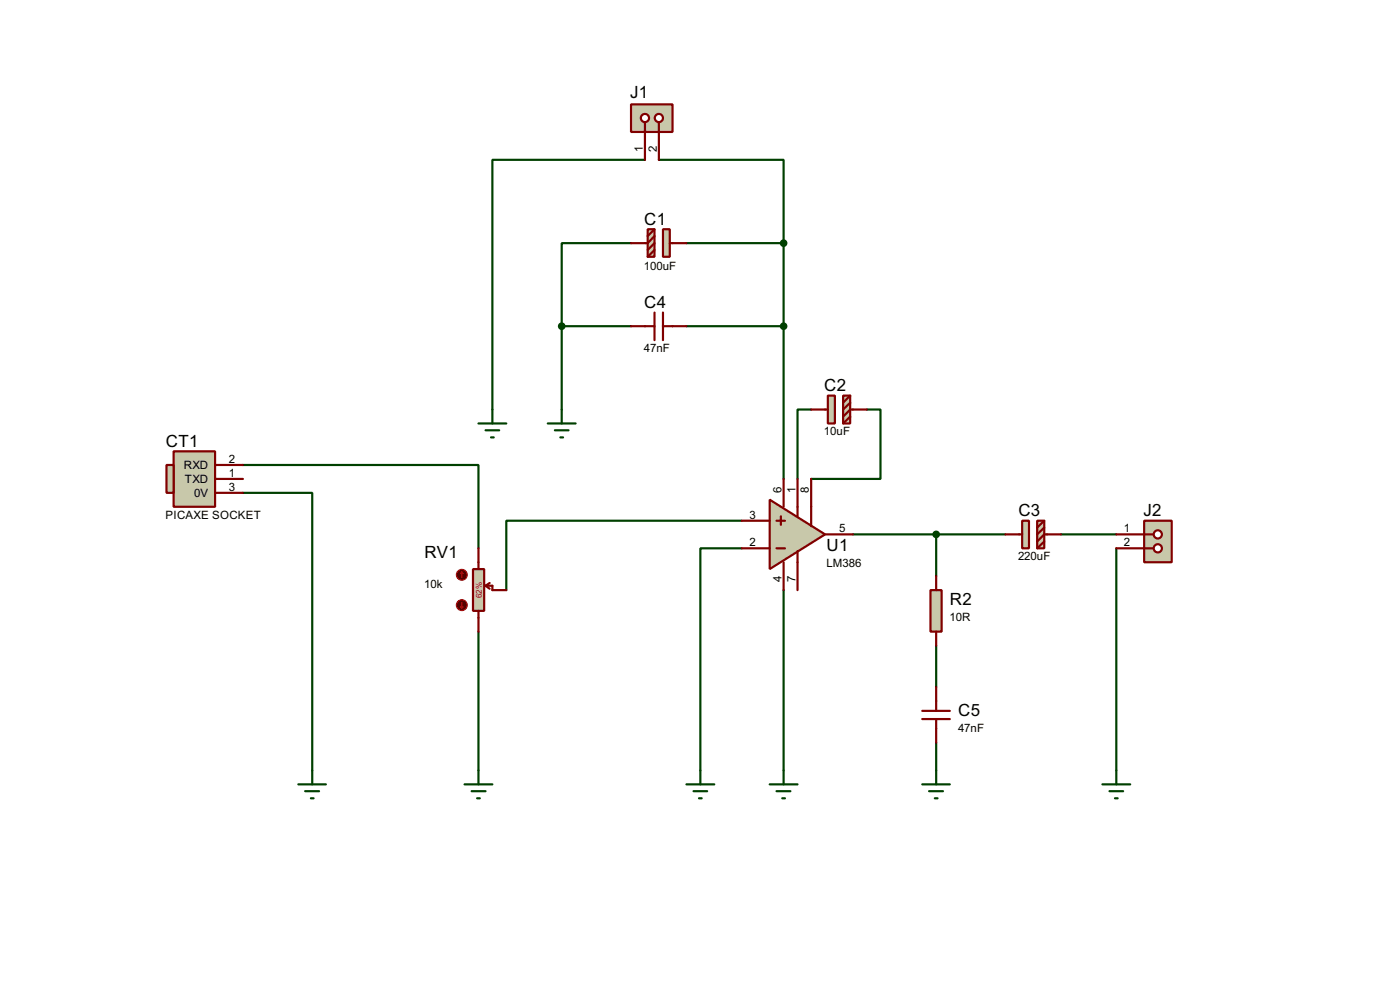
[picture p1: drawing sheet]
<svg xmlns="http://www.w3.org/2000/svg" width="256mm" height="180mm" viewBox="0 0 256 180" stroke-linecap="round" stroke-linejoin="round" font-family="sans-serif">
<g fill="none" stroke="#004000" stroke-width=".4">
<path d="M118.2 29.3h-28v45.7M120.7 29.3h22.9v15.2M102.9 59.7h12.7M102.9 59.7v15.3M115.6 44.5h-12.7v15.2M125.8 59.7h17.8M125.8 44.5h17.8M143.6 44.5v43.2M148.6 75h-2.5v12.7M158.8 75h2.5v12.7h-12.7M44.5 90.2h12.7v50.8M44.5 85.1h43.2v15.3"/>
<path d="M135.9 95.3h-43.1v12.7M156.3 97.8h27.9M171.5 97.8v7.7M194.4 97.8h10.1M87.7 115.6v25.4M135.9 100.4h-7.6v40.6M143.6 108v33M171.5 118.2v7.6M204.5 100.4v40.6M171.5 135.9v5.1"/>
</g>
<path d="M86.7 104.2h2v7.6h-2z" fill="#c8c8aa" stroke="#800000" stroke-width=".4"/>
<path d="M87.7 100.4v3.8M87.7 111.8v3.8M89 107.2l.7 .6M89 107.2h1.2v.8h2.6M89.7 106.7l-.7 .5" fill="none" stroke="#800000" stroke-width=".4"/>
<circle cx="84.6" cy="105.2" r="1" fill="#400000" stroke="#f00" stroke-width=".2"/>
<path d="M84.6 104.7l-.2 .3M84.6 104.7l.3 .3M84.6 104.7v1" fill="none" stroke="#f00" stroke-width=".2"/>
<circle cx="84.6" cy="110.8" r="1" fill="#400000" stroke="#f00" stroke-width=".2"/>
<path d="M84.4 111.1l.2 .2M84.6 110.3v1M84.9 111.1l-.3 .2" fill="none" stroke="#f00" stroke-width=".2"/>
<path d="M141 91.5l10.2 6.3-10.2 6.4z" fill="#c8c8aa" stroke="#800000" stroke-width=".4"/>
<path d="M135.9 95.3h5.1M142.3 95.3h1.5M143.1 94.5v1.6M143.6 87.7v5.1M146.1 87.7v6.8M148.6 87.7v8.6M151.2 97.8h5.1M135.9 100.4h5.1M142.3 100.4h1.5M143.6 102.9v5.1M146.1 100.9v7.1" fill="none" stroke="#800000" stroke-width=".4"/>
<g fill="#c8c8aa" stroke="#800000" stroke-width=".4">
<path d="M121.5 42h1.2v5h-1.2z"/>
<path d="M118.7 42h1.2v5h-1.2z"/>
</g>
<g fill="none" stroke="#800000" stroke-width=".4">
<path d="M115.6 59.7h4.3M119.9 43.2l-1.2 1.3h-3.1M119.9 45.8l-1.2 1.2M119.9 44.5l-1.2 1.3M119.9 42l-1.2 1.2M119.9 57.2v5.1M121.5 57.2v5.1M121.5 59.7h4.3M122.7 44.5h3.1M169 130.1h5M169 131.6h5M171.5 125.8v4.3"/>
<path d="M171.5 131.6v4.3"/>
</g>
<circle cx="143.5" cy="59.7" r=".5" fill="#004000" stroke="#004000" stroke-width=".4"/>
<g fill="none" stroke="#004000" stroke-width=".4">
<path d="M87.7 77.5h5.1M89 78.8h2.5M90.2 75v2.5M90 80.1h.5M85.1 143.6h5.1M86.4 144.8h2.6M87.4 146.1h.5M87.7 141v2.6M125.8 143.6h5.1M127.1 144.8h2.5M128.1 146.1h.5M128.3 141v2.6"/>
<path d="M141 143.6h5.1M142.3 144.8h2.5M143.3 146.1h.5M143.6 141v2.6"/>
</g>
<path d="M170.5 108h2v7.6h-2z" fill="#c8c8aa" stroke="#800000" stroke-width=".4"/>
<path d="M171.5 105.5v2.5M171.5 115.6v2.6" fill="none" stroke="#800000" stroke-width=".4"/>
<path d="M169 143.6h5M170.2 144.8h2.6M171.3 146.1h.5M171.5 141v2.6M202 143.6h5.1M203.3 144.8h2.5M204.3 146.1h.5M204.5 141v2.6" fill="none" stroke="#004000" stroke-width=".4"/>
<circle cx="143.5" cy="44.5" r=".5" fill="#004000" stroke="#004000" stroke-width=".4"/>
<g fill="#c8c8aa" stroke="#800000" stroke-width=".4">
<path d="M187.3 95.3h1.2v5.1h-1.2z"/>
<path d="M190 95.3h1.3v5.1h-1.3z"/>
</g>
<path d="M184.2 97.8h3.1M191.3 95.3l-1.3 1.3M191.3 96.6l-1.3 1.2M191.3 99.1l-1.3 1.3M194.4 97.8h-3.1l-1.3 1.3" fill="none" stroke="#800000" stroke-width=".4"/>
<g fill="#c8c8aa" stroke="#800000" stroke-width=".4">
<path d="M151.7 72.4h1.3v5.1h-1.3z"/>
<path d="M154.5 72.4h1.3v5.1h-1.3z"/>
</g>
<path d="M148.6 75h3.1M155.8 72.4l-1.3 1.3M155.8 73.7l-1.3 1.3M155.8 76.3l-1.3 1.2M158.8 75h-3l-1.3 1.3" fill="none" stroke="#800000" stroke-width=".4"/>
<circle cx="171.5" cy="97.8" r=".5" fill="#004000" stroke="#004000" stroke-width=".4"/>
<path d="M115.6 19.1h7.6v5.1h-7.6z" fill="#c8c8aa" stroke="#800000" stroke-width=".4"/>
<path d="M118.2 22.4v1.8" fill="none" stroke="#800000" stroke-width=".4"/>
<circle cx="118.1" cy="21.6" r=".75" fill="#feffff" stroke="#800000" stroke-width=".4"/>
<path d="M120.7 22.4v1.8" fill="none" stroke="#800000" stroke-width=".4"/>
<circle cx="120.7" cy="21.6" r=".75" fill="#feffff" stroke="#800000" stroke-width=".4"/>
<path d="M118.2 24.2v5.1M120.7 24.2v5.1" fill="none" stroke="#800000" stroke-width=".4"/>
<path d="M209.6 95.3h5.1v7.6h-5.1z" fill="#c8c8aa" stroke="#800000" stroke-width=".4"/>
<path d="M209.6 97.8h1.8" fill="none" stroke="#800000" stroke-width=".4"/>
<circle cx="212.1" cy="97.8" r=".75" fill="#feffff" stroke="#800000" stroke-width=".4"/>
<path d="M209.6 100.4h1.8" fill="none" stroke="#800000" stroke-width=".4"/>
<circle cx="212.1" cy="100.4" r=".75" fill="#feffff" stroke="#800000" stroke-width=".4"/>
<path d="M204.5 97.8h5.1M204.5 100.4h5.1" fill="none" stroke="#800000" stroke-width=".4"/>
<g fill="#c8c8aa" stroke="#800000" stroke-width=".4">
<path d="M31.8 82.6h7.6v10.2h-7.6z"/>
<path d="M30.5 85.1h1.3v5.1h-1.3z"/>
</g>
<path d="M39.4 87.7h5.1M39.4 85.1h5.1M39.4 90.2h5.1" fill="none" stroke="#800000" stroke-width=".4"/>
<path d="M100.4 77.5h5.1M101.7 78.8h2.5M102.9 75v2.5M102.7 80.1h.5M54.7 143.6h5M55.9 144.8h2.6M57 146.1h.5M57.2 141v2.6" fill="none" stroke="#004000" stroke-width=".4"/>
<circle cx="102.9" cy="59.7" r=".5" fill="#004000" stroke="#004000" stroke-width=".4"/>
<g font-size="3.5">
<text x="115.5" y="18">J1</text>
<text x="118" y="41.2">C1</text>
<text x="118" y="56.4">C4</text>
<text x="151" y="71.6">C2</text>
<text x="30.4" y="81.8">CT1</text>
<text x="186.6" y="94.5">C3</text>
<text x="209.5" y="94.5">J2</text>
<text x="151.4" y="100.9">U1</text>
<text x="77.8" y="102.1">RV1</text>
<text x="174" y="110.7">R2</text>
<text x="175.6" y="131">C5</text>
</g>
<g font-size="2.4">
<text x="117.8" y="27.9" transform="rotate(-90 117.8 27.9)">1</text>
<text x="120.3" y="27.9" transform="rotate(-90 120.3 27.9)">2</text>
<text x="118" y="49.4">100uF</text>
<text x="118" y="64.5">47nF</text>
<text x="151" y="79.7">10uF</text>
<text x="33.7" y="85.9">RXD</text>
<text x="33.9" y="88.5">TXD</text>
<text x="42" y="87.3">1</text>
<text x="42" y="84.7">2</text>
<text x="42" y="89.8">3</text>
<text x="30.3" y="95">PICAXE SOCKET</text>
<text x="35.6" y="91">0V</text>
<text x="137.3" y="94.9">3</text>
<text x="143.2" y="90.2" transform="rotate(-90 143.2 90.2)">6</text>
<text x="145.7" y="90.2" transform="rotate(-90 145.7 90.2)">1</text>
<text x="148.2" y="90.2" transform="rotate(-90 148.2 90.2)">8</text>
<text x="137.3" y="100">2</text>
<text x="153.7" y="97.4">5</text>
<text x="205.9" y="97.4">1</text>
<text x="205.9" y="100">2</text>
<text x="77.7" y="107.7">10k</text>
<text x="143.2" y="106.6" transform="rotate(-90 143.2 106.6)">4</text>
<text x="145.7" y="106.6" transform="rotate(-90 145.7 106.6)">7</text>
<text x="151.4" y="103.9">LM386</text>
<text x="186.5" y="102.6">220uF</text>
<text x="174" y="113.6">10R</text>
<text x="175.5" y="133.9">47nF</text>
</g>
<text font-size="1.7" fill="#c00000" x="88.3" y="109.5" transform="rotate(-90 88.3 109.5)">62%</text>
</svg>
